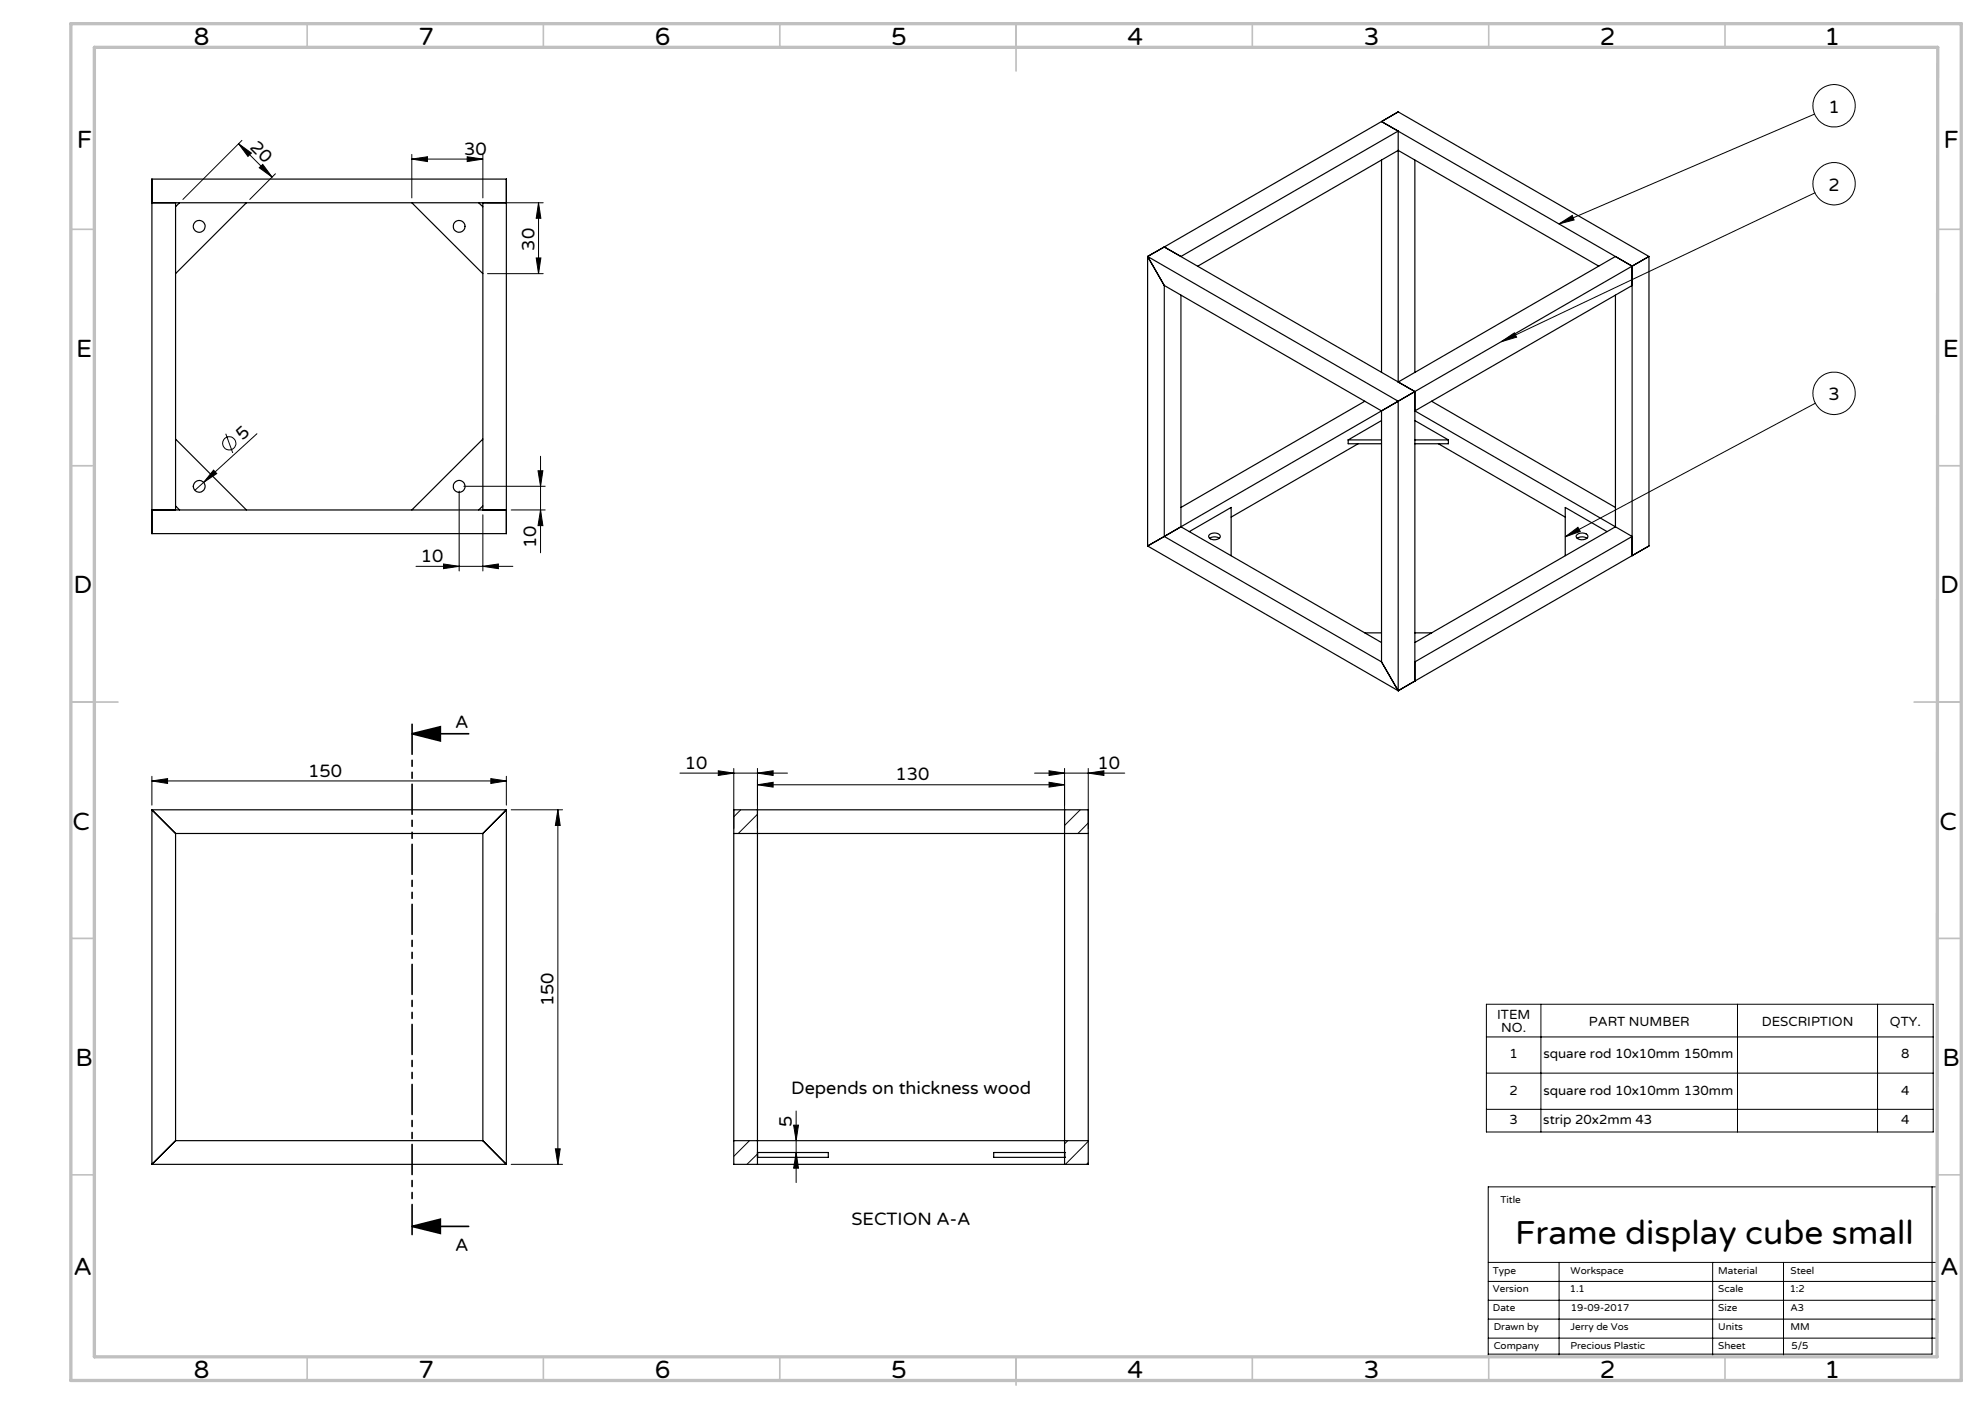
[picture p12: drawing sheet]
<svg xmlns="http://www.w3.org/2000/svg" width="420mm" height="297mm" viewBox="0 0 420 297" stroke-linecap="round" stroke-linejoin="round" font-family="sans-serif">
<!-- layer: Laag 1 -->
<g fill="none" stroke="#000" stroke-width=".21">
<path d="M50.5 30.4l2.7 2-.7 .7zM50.5 30.4l7.1 7.1M51.2 29.7l-12.5 12.5M54.9 35.5l.7-.7 2 2.7zM58.3 36.8l-5.5 5.4M87.1 33.7l3.4-.5v1zM87.1 32.7v9.2M87.1 33.7h15.1M98.8 33.2l3.4 .5-3.4 .5zM102.2 32.7v9.2M384 24.1l-54.2 23.3M103.2 57.9h11.7"/>
<path d="M103.2 42.9h11.7M113.5 54.6h.9l-.5 3.3zM113.9 42.9v15M113.9 42.9l.5 3.3h-.9zM329.8 47.4l2.9-1.8 .4 .9zM384 40.8l-66.3 31.5M317.7 72.3l2.7-1.9 .5 .9zM45.2 99.4l.7 .8-2.8 1.9zM47.8 91.8l1.4 4M54.4 91.8l-11.3 10.3M113.8 99.6h1.1l-.5 3.3zM114.4 96.5v20.4"/>
<path d="M384.1 85.3l-52.9 28.3M43.1 102.1l-1.9 1.6M88 119.8h20.5M93.8 119.3l3.4 .5-3.4 .5zM97.2 103.9v16.9M98.1 102.9h17.3M102.2 119.8l3.2-.5v1zM102.2 108.9v11.9M108.2 107.9h7.2M114.4 107.9l.5 3.3h-1.1zM331.2 113.6l2.7-2.1 .5 .9zM32.1 165.2l3.4-.5v1z"/>
<path d="M32.1 164.2v6.1M32.1 165.2h75M103.9 164.7l3.2 .5-3.2 .5zM107.1 164.2v6.1M108.2 171.3h10.8M118 171.3l.5 3.3h-1zM118 171.3v75M143.9 163.5h22.7M152 163.1l3.3 .4-3.3 .5zM155.3 162.6v12.7M156.7 171.3l-1.4 1.5M160.3 163.5l3.3-.4v.9z"/>
<path d="M160.3 162.6v12.7M160.3 172.3l-4.1 4M160.3 166l3.3-.5v1zM160.3 166h64.9M218.9 163.5h19.1M222 165.5l3.2 .5-3.2 .5zM222 163.1l3.2 .4-3.2 .5zM225.2 162.6v12.7M228.6 171.3l-3.4 3.3M230.3 174.1l-2.2 2.2M230.3 163.5l3.3-.4v.9zM230.3 162.6v12.7"/>
<path d="M314.5 212.4h94.5v27.1h-94.5zM314.5 219.4h94.5M326 212.4v27.1M367.6 212.4v27.1M397.3 212.4v27.1M167.9 238h1l-.4 3.3zM168.5 235v15.2M314.5 227h94.5M314.5 234.7h94.5M108.2 246.3h10.8M117.5 243h1l-.5 3.3zM158.6 241.3l-3.3 3.3"/>
<path d="M160.3 244.1l-2.3 2.2M168.5 243.8l.4 3.3h-1zM225.9 241.3l-.7 .7M230.3 241.4l-4.9 4.9M230.3 246l-.4 .3M408.8 251.1v35.4h-93.9M314.9 267h95M314.9 271.1h95M314.9 275.1h95M314.9 279h95M329.9 267v20.1M362.4 267v20.1"/>
<path d="M377.4 267v20.1M314.9 283.1h95M315 287h94.9v-35.9h-95v36h95"/>
<circle cx="388.1" cy="38.9" r="4.5"/>
<circle cx="388.1" cy="22.4" r="4.5"/>
<circle cx="48.5" cy="93.8" r="1.39"/>
<circle cx="388.1" cy="83.2" r="4.5"/>
</g>
<path d="M87.2 155.2l6-1.5v3zM87.2 155.2h12M87.2 259.4l6-1.5v3zM87.2 259.4h12" fill="none" stroke="#000" stroke-width=".35"/>
<path d="M87.2 153.2v108.2" fill="none" stroke="#000" stroke-width=".35" stroke-dasharray="6.3 1.3 1.3 1.3 1.3 1.3"/>
<g fill="none" stroke="#c0c0c0" stroke-width=".35">
<path d="M65 5v5M115 5v5M165 5v5M215 5v10M265 5v5M315 5v5M365 5v5M15 48.5h5M410 48.5h5M15 98.5h5M410 98.5h5M15 148.5h10"/>
<path d="M405 148.5h10M15 198.5h5M410 198.5h5M15 248.5h5M410 248.5h5M65 287v5M115 287v5M165 287v5M215 287v6M265 287v5M315 287v5M365 287v5"/>
</g>
<path d="M15 5h400v287h-400zM20 10h390l-.1 277h-389.9z" fill="none" stroke="#c0c0c0" stroke-width=".7"/>
<g fill="#000">
<path d="M45.2 99.4l.7 .8-2.8 1.9z"/>
<path d="M50.5 30.4l2.7 2-.7 .7zM54.9 35.5l.7-.7 2 2.7z"/>
<path d="M87.1 33.7l3.4-.5v1zM98.8 33.2l3.4 .5-3.4 .5z"/>
<path d="M113.5 54.6h.9l-.5 3.3zM113.9 42.9l.5 3.3h-.9z"/>
<path d="M329.8 47.4l2.9-1.8 .4 .9zM317.7 72.3l2.7-1.9 .5 .9zM331.2 113.6l2.7-2.1 .5 .9z"/>
<path d="M113.8 99.6h1.1l-.5 3.3zM114.4 107.9l.5 3.3h-1.1z"/>
<path d="M87.2 155.2l6-1.5v3zM87.2 259.4l6-1.5v3z"/>
<path d="M32.1 165.2l3.4-.5v1zM103.9 164.7l3.2 .5-3.2 .5zM93.8 119.3l3.4 .5-3.4 .5zM102.2 119.8l3.2-.5v1zM160.3 166l3.3-.5v1zM222 165.5l3.2 .5-3.2 .5zM222 163.1l3.2 .4-3.2 .5zM230.3 163.5l3.3-.4v.9z"/>
<path d="M118 171.3l.5 3.3h-1zM117.5 243h1l-.5 3.3z"/>
<path d="M160.3 163.5l3.3-.4v.9zM152 163.1l3.3 .4-3.3 .5z"/>
<path d="M168.5 243.8l.4 3.3h-1zM167.9 238h1l-.4 3.3z"/>
</g>
<g fill="none" stroke="#000" stroke-width=".25">
<path d="M32.1 37.9h75v75h-75zM292.3 25.7l-46 26.5M292.3 25.7l3.5 2M292.3 25.7l53 30.6M292.3 33.9v44.9M292.3 25.7l3.5-2 53.1 30.6M295.8 27.7l-45.9 26.6-3.6-2.1M295.8 27.7v53.1M299.4 33.9v44.9M32.1 42.9h75M37.1 42.9v65M38 42.9l-.9 .8"/>
<path d="M52.1 42.9l-15 15M87.1 42.9l15.1 15M101.3 42.9l.9 .8M102.2 42.9v65M242.8 54.3l53 30.6v61.2M242.8 54.3l3.5 6.1M242.8 54.3v61.2M246.3 52.2l-3.5 2.1M246.3 52.2l53.1 30.6M253.4 56.3l42.4-24.5 42.5 24.5M341.8 54.3l-46 26.5M345.3 56.3v61.2"/>
<path d="M345.3 56.3l-45.9 26.5M348.9 54.3v61.2l-49.5 28.6M348.9 54.3l-3.6 2M246.3 60.4l46 26.5M246.3 60.4v53.1M249.9 62.4v49M341.8 62.4v49l-42.4 24.5M345.3 60.4l-45.9 26.5 45.9 26.6-45.9 26.5M37.1 92.9l15 15M102.2 92.9l-15.1 15M285.3 93.1h7M285.3 93.1v.8h7"/>
<path d="M287.4 93.9l-26.9 15.5M288.8 84.9l-38.9 22.4M292.3 89l-7 4.1M292.3 86.9l-42.4 24.5M292.3 86.9v53.1M295.8 80.8l3.6 2M299.4 93.1h7.1M299.4 89l7.1 4.1M299.4 82.8v61.3M299.4 82.8l-7.1 4.1M302.9 84.9l38.9 22.4M304.3 93.9l26.9 15.5"/>
<path d="M306.5 93.1v.8h-7.1M32.1 107.9h75M37.1 107l.9 .9M102.2 107l-.9 .9M242.8 115.5l53 30.6M246.3 113.5l-3.5 2M246.3 113.5l46 26.5M249.9 111.4l-3.6 2.1M249.9 111.4l42.4 24.5M251.6 112.5l8.9-5.2v10.2M255.9 113.1a1.58 1.58 0 0 1 2.3 .3 1.38 1.38 0 0 1-2.1 .6l-.4-.5zM255.9 113.9a1.79 1.79 0 0 1 2.1 0"/>
<path d="M333.5 113.3a1.56 1.56 0 0 1 2.5 .1 1.38 1.38 0 0 1-2.1 .6l-.4-.5zM333.7 113.9a1.79 1.79 0 0 1 2.1 0M340 112.5l-8.8-5.2v10.2M288.8 133.9h3.5M299.4 133.9h3.5M292.3 140l3.5 6.1M299.4 144.1l-3.6 2M32.1 171.3l5 5M32.1 171.3h75M32.1 171.3v75M37.1 176.3h65.1M37.1 176.3v65"/>
<path d="M102.2 176.3v65M107.1 171.3l-4.9 5M107.1 171.3v75M155.3 176.3h75M155.3 171.3h75v75h-75zM160.3 171.3v75M225.2 171.3v75M32.1 246.3h75M37.1 241.3l-5 5M37.1 241.3h65.1M102.2 241.3l4.9 5M155.3 241.3h75"/>
<path d="M160.3 243.8h15v1h-15M225.2 243.8h.1M225.2 244.8h.1M225.2 243.8h-14.9v1h14.9"/>
<circle cx="42.1" cy="47.9" r="1.25"/>
<circle cx="97.1" cy="47.9" r="1.26"/>
<circle cx="42.1" cy="102.9" r="1.25"/>
<circle cx="97.1" cy="102.9" r="1.26"/>
</g>
<text font-size="7.1" x="320.6" y="263.2">Frame display cube small</text>
<g font-size="5.3">
<text x="41" y="9.5">8</text>
<text x="88.5" y="9.5">7</text>
<text x="138.5" y="9.5">6</text>
<text x="188.5" y="9.5">5</text>
<text x="238.5" y="9.5">4</text>
<text x="288.5" y="9.5">3</text>
<text x="338.5" y="9.5">2</text>
<text x="386" y="9.5">1</text>
<text x="16.2" y="31.3">F</text>
<text x="411.2" y="31.3">F</text>
<text x="16.1" y="75.5">E</text>
<text x="411.1" y="75.5">E</text>
<text x="15.5" y="125.5">D</text>
<text x="410.5" y="125.5">D</text>
<text x="15.4" y="175.5">C</text>
<text x="410.4" y="175.5">C</text>
<text x="16" y="225.5">B</text>
<text x="411" y="225.5">B</text>
<text x="15.5" y="269.8">A</text>
<text x="410.5" y="269.8">A</text>
<text x="41" y="291.5">8</text>
<text x="88.5" y="291.5">7</text>
<text x="138.5" y="291.5">6</text>
<text x="188.5" y="291.5">5</text>
<text x="238.5" y="291.5">4</text>
<text x="288.5" y="291.5">3</text>
<text x="338.5" y="291.5">2</text>
<text x="386" y="291.5">1</text>
</g>
<g font-size="3.8">
<text x="386.9" y="23.9">1</text>
<text x="52.7" y="31.3" transform="rotate(45 52.7 31.3)">20</text>
<text x="98.2" y="32.7">30</text>
<text x="386.9" y="40.4">2</text>
<text x="113.1" y="53" transform="rotate(-90 113.1 53)">30</text>
<text x="386.9" y="84.7">3</text>
<text x="51.3" y="93.4" transform="rotate(-42 51.3 93.4)">5</text>
<text x="89" y="118.9">10</text>
<text x="113.5" y="115.9" transform="rotate(-90 113.5 115.9)">10</text>
<text x="96.3" y="153.9">A</text>
<text x="65.2" y="164.3">150</text>
<text x="144.9" y="162.6">10</text>
<text x="189.5" y="165.1">130</text>
<text x="232.2" y="162.6">10</text>
<text x="117.1" y="212.9" transform="rotate(-90 117.1 212.9)">150</text>
<text x="167.4" y="231.3">Depends on thickness wood</text>
<text x="167.6" y="238.4" transform="rotate(-90 167.6 238.4)">5</text>
<text x="180.2" y="259.2">SECTION A-A</text>
<text x="96.3" y="264.7">A</text>
</g>
<g font-size="2.8">
<text x="316.8" y="215.6">ITEM</text>
<text x="317.6" y="218.4">NO.</text>
<text x="336.2" y="217">PART NUMBER</text>
<text x="372.8" y="217">DESCRIPTION</text>
<text x="399.9" y="217">QTY.</text>
<text x="319.4" y="223.9">1</text>
<text x="326.6" y="223.9">square rod 10x10mm 150mm</text>
<text x="402.3" y="223.9">8</text>
<text x="319.4" y="231.5">2</text>
<text x="326.6" y="231.5">square rod 10x10mm 130mm</text>
<text x="402.3" y="231.5">4</text>
<text x="319.4" y="237.8">3</text>
<text x="326.5" y="237.8">strip 20x2mm 43</text>
<text x="402.3" y="237.8">4</text>
</g>
<g font-size="2.1">
<text x="317.5" y="254.4">Title</text>
<text x="315.9" y="269.4">Type</text>
<text x="332.3" y="269.4">Workspace</text>
<text x="363.6" y="269.4">Material</text>
<text x="378.9" y="269.4">Steel</text>
<text x="315.9" y="273.3">Version</text>
<text x="332.1" y="273.3">1.1</text>
<text x="363.6" y="273.3">Scale</text>
<text x="378.7" y="273.3">1:2</text>
<text x="315.9" y="277.3">Date</text>
<text x="316" y="281.4">Drawn by</text>
<text x="332.3" y="281.3">Jerry de Vos</text>
<text x="332.4" y="277.3">19-09-2017</text>
<text x="363.6" y="281.4">Units</text>
<text x="363.6" y="277.3">Size</text>
<text x="378.8" y="281.4">MM</text>
<text x="378.8" y="277.3">A3</text>
<text x="316" y="285.3">Company</text>
<text x="332.3" y="285.3">Precious Plastic</text>
<text x="363.6" y="285.3">Sheet</text>
<text x="379.1" y="285.3">5/5</text>
</g>
</svg>
